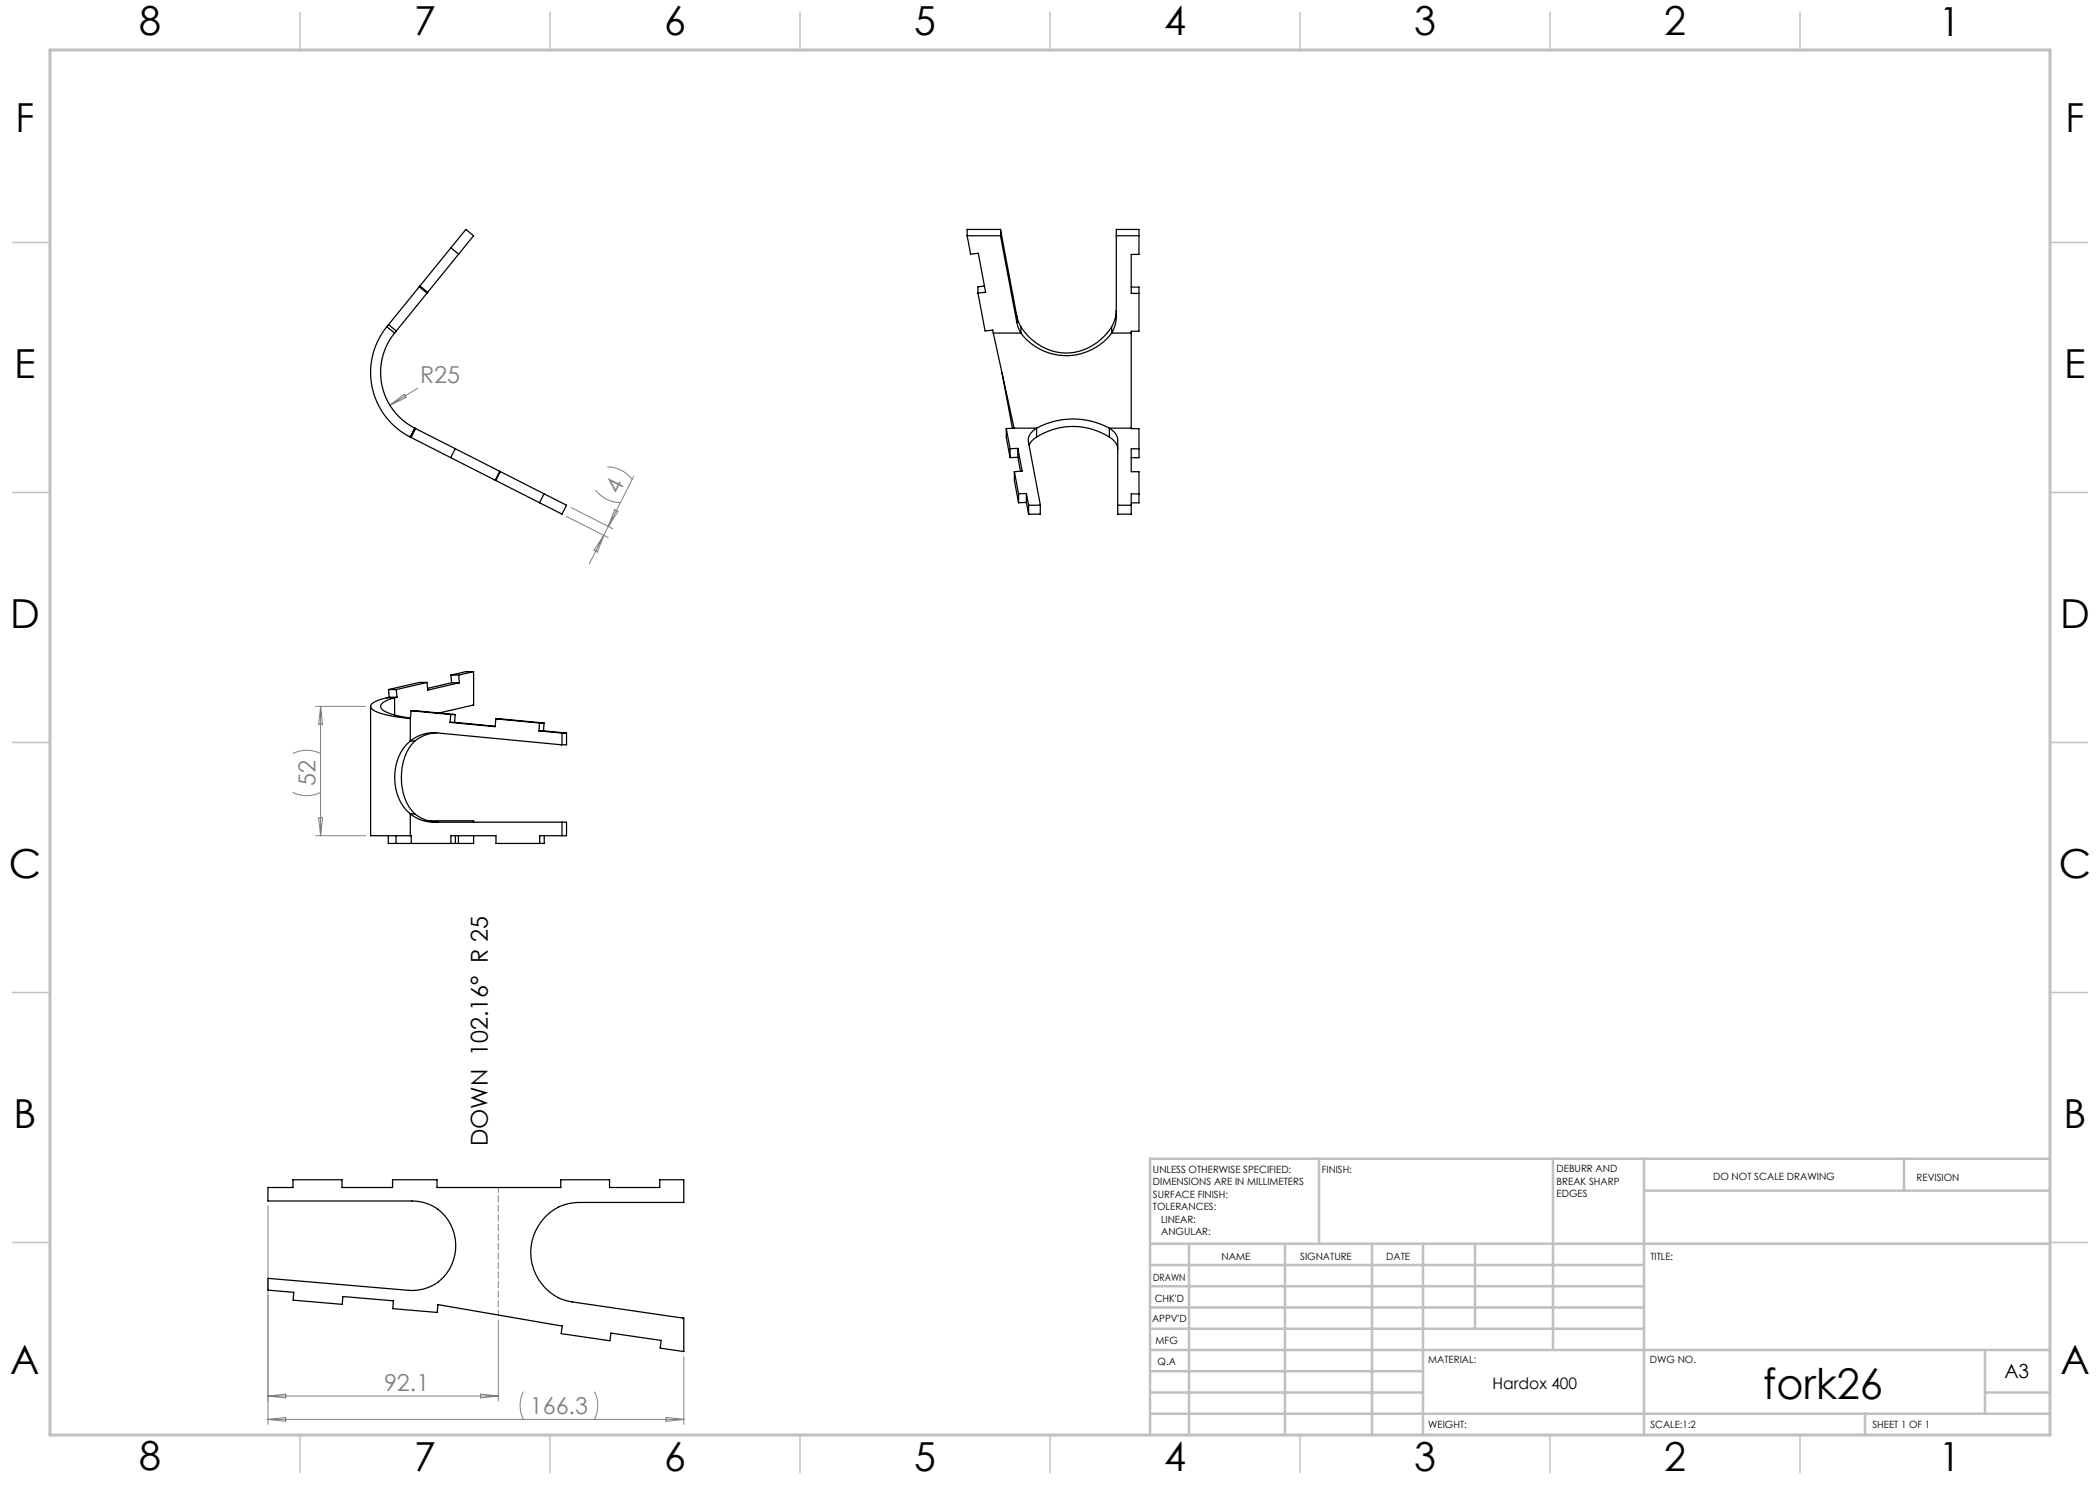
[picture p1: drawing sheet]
<svg xmlns="http://www.w3.org/2000/svg" width="420mm" height="297mm" viewBox="0 0 420 297" stroke-linecap="round" stroke-linejoin="round" font-family="sans-serif">
<g fill="none" stroke="#808080" stroke-width=".2">
<path d="M83.5 77.6l-5.5 3.5M88.6 74.5h.1M78 81.1l2.8-2.2 .4 .6zM119.1 98a6.2 6.2 0 0 0 5 2.5M121.5 93.4a6.2 6.2 0 0 1 4.9 2.5M126.7 95.3l-8.8 17.4M113.3 103.3l8.3 4.2M114.2 101.5l8.3 4.2M120.8 107.1l-1.3 3.3-.7-.3zM122.9 101.9l.7 .4-1.9 3zM58.6 158.5a6.2 6.2 0 0 0 5.5 0M58.6 150.7a6.2 6.2 0 0 1 5.5 0"/>
<path d="M63.1 141.3h10M64.1 141.3v25.8M64.1 141.3l.4 3.5h-.8zM63.1 167.1h10M63.7 163.6h.8l-.4 3.5zM53.6 241.2v43.7M53.6 279.2h46.1M53.6 279.2l3.5-.4v.8zM96.1 278.8l3.6 .4-3.6 .4zM99.7 264v16.2M104.7 278.3a6.2 6.2 0 0 0 0 5.6M118.9 278.3a6.2 6.2 0 0 1 0 5.6"/>
<path d="M136.8 271.3v13.6M53.6 283.9l3.5-.4v.8zM53.6 283.9h83.2M133.2 283.5l3.6 .4-3.6 .4z"/>
</g>
<path d="M99.7 237.5v25.5" fill="none" stroke="#808080" stroke-width=".2" stroke-dasharray="1.3 .6" stroke-dashoffset=".3"/>
<path d="M410 231.8v55.2h-187.2" fill="none" stroke="#c0c0c0" stroke-width=".2"/>
<g fill="none" stroke="#c0c0c0" stroke-width=".5">
<path d="M263.8 231.8v17M310.6 231.8v38.2M328.8 231.8v55.2M328.8 238.1h81.2M380.8 231.8v6.3M410 231.8h-180v55.2M230 248.8h180M230 257.3h98.8M230 253h98.8M237.8 248.8v38.2M257 248.8v38.2M274.4 248.8v38.2"/>
<path d="M284.6 248.8v38.2M295 248.8v17M230 265.8h98.8M230 261.5h98.8M230 278.5h54.6M230 274.3h54.6M230 270h180M397 278.5h13M397 270v12.8M230 282.8h180M373 282.8v4.2"/>
</g>
<g fill="none" stroke="#c0c0c0" stroke-width=".3">
<path d="M60 2.5v7.5M110 2.5v7.5M160 2.5v7.5M210 2.5v7.5M260 2.5v7.5M310 2.5v7.5M360 2.5v7.5M2.5 48.5h7.5M410 48.5h7.5M2.5 98.5h7.5M410 98.5h7.5M2.5 148.5h7.5"/>
<path d="M410 148.5h7.5M2.5 198.5h7.5M410 198.5h7.5M2.5 248.5h7.5M410 248.5h7.5M60 287v7.5M110 287v7.5M160 287v7.5M210 287v7.5M260 287v7.5M310 287v7.5M360 287v7.5"/>
</g>
<path d="M10 10h400v277h-400z" fill="none" stroke="#c0c0c0" stroke-width=".6"/>
<g fill="none" stroke="#000" stroke-width=".25">
<path d="M83.8 57.4l1.6 1.2M84 57.2l1.5 1.3M90.2 49.6l1.5 1.2M193.4 47.2h6.7M193.4 47.2v-1.3h6.7v1.4l3.3 17.2M193.4 47.2l.7 3.6 1.6-.1 1.4 7.8-1.5 .1M195.6 58.6l1.4 7.6 1.5-.2 .2 .6M196.9 57.2l-1.3 .2v1.2M200.1 46l3.3 17.2M223.3 47.2h4.5M226.2 57.4h1.6v8.8h-1.6v.4M227.8 58.7h-1.6v-7.8h1.6v-5h-4.5v17.4a6.3 6.3 0 0 1-1 3.3"/>
<path d="M77.4 65.3a14.5 14.5 0 0 0 4.7 22.1M77.4 65.3l15.8-19.4 1.5 1.3-15.8 19.4M77.4 65.3l1.5 1.3M77.7 64.9l1.6 1.3M78.9 66.6a12.5 12.5 0 0 0 4.1 19M198.7 66.6l4.1 19M198.7 66.6h5.5M200.4 74.5l2.1 11.2M203.4 64.5l.3 1.1 .5 1M203.4 63.2l.3 1.1 .5 1M203.4 63.2v1.3M204.2 66.6a11.3 11.3 0 0 0 18.1 0"/>
<path d="M204.2 65.3a10.5 10.5 0 0 0 18.1 0M204.2 65.3v1.3M222.3 66.6h3.9M222.3 65.3v1.3M223.3 62.1a6.3 6.3 0 0 1-1 3.2M226.2 66.6v19M82.1 87.4h.1M82.1 87.4l8 4.1M83 85.6l-.9 1.8M83 85.6v.1M83 85.7l-.9 1.7M83 85.7l8 4"/>
<path d="M83.1 85.7l-.9 1.8M91 89.7l-.9 1.8M91 89.7l22.3 11.3-.9 1.8-22.3-11.3M99.9 94.3l-.9 1.7M100.1 94.3l-.9 1.8M108.8 98.8l-.9 1.7M201.3 85.7l.7 4M201.3 85.7v1.8l.7 4M202 89.7v1.8M202.8 85.6h4.5M202.8 85.6v.1M202.8 85.7h-1.5"/>
<path d="M202.9 94.3l.8 4.5M202.9 94.3v1.8l.8 4.4M203.6 89.7l.8 4.6h-1.5M203.6 89.7h-1.6M203.6 91.5l.5 2.8M203.6 89.7v1.8M203.6 91.5h-1.6M203.7 98.8v1.7M205.3 98.7l.4 2.3M205.3 98.7l-1.6 .1M205.3 98.7v1.8M207.3 85.6a2.82 2.82 0 0 0-1.6 2.7l2.4 12.7v1.8h-2.4"/>
<path d="M207.3 87.4l-1 .8-.5 .8M207.3 85.6a15.3 15.3 0 0 1 14.6 0M207.3 87.4a13.5 13.5 0 0 1 14.6 0M207.3 85.6v1.8M221.9 85.6a2.99 2.99 0 0 1 1.6 2.4v14.8h2.7v-4h1.6M221.9 87.4a2.99 2.99 0 0 1 1.6 2.4M221.9 85.6h4.3M221.9 85.6v1.8M226.2 85.6l1.6 .1v5.8h-1.6M227.8 89.8h-1.6v4.5h1.6v6.3h-1.6M205.3 100.5l.4 2.3M205.3 100.5h-1.6"/>
<path d="M205.7 101h2.4M205.7 101v1.8M223.5 101h2.7M77.4 139.6a4.7 4.7 0 0 0-3.2 1.5 1.35 1.35 0 0 0 1.2 1.3l2.4 .7 4.3 .6M77.4 139.6h1.5M77.7 137.9h1.6M77.7 137.9l.1 1.5M77.8 139.4l-.4 .2M77.8 139.4h1.6M78.9 139.6a4.4 4.4 0 0 0-2.7 1.4 1.3 1.3 0 0 0 1.1 1.4l1.8 .6 3 .6M78.9 139.6v3.4M79.3 137.9l.1 1.5"/>
<path d="M79.4 139.4l-.5 .2M85.4 136.5l.1 1.5 6.4-1.4M85.4 136.5l-6.1 1.4M85.4 136.5h-1.6l-6.1 1.4M90.2 135h1.5M90.2 135l.1 1.6M90.3 136.6l-4.8 1.1M90.3 136.6h1.6M91.7 135l.2 1.6M94.7 134.3v6.7l-6.9 1.6M94.7 134.3l-3 .7M94.7 134.3h-1.5l-3 .7"/>
<path d="M74.1 141.3v25.8h8M82.1 148.2a10.2 10.2 0 0 0-1.9 12.3l1.1 1.6 .8 .7M82.1 143.7v4.5M82.1 148.2h.9M82.2 142.2l-.1 1.5M82.2 142.2l7.9 .7M82.2 142.2l8.8 .7M83 148.2a11 11 0 0 0-2.3 10.4 8.6 8.6 0 0 0 2.3 4.2M87.1 146.6a7.4 7.4 0 0 0-4.1 1.6M90 144.5h.9M90.1 142.9l-.1 1.6M90.1 142.9h.9"/>
<path d="M90.9 144.5l8.1 .8M91 142.9l-.1 1.6M99.2 143.8l-.2 1.5-9-.8M99.2 143.8l8.7 .8M99.2 143.8l9.6 .8M107.8 146.2l4.6 .4M107.8 146.2h.9M107.9 144.6l-.1 1.6M107.9 144.6h.9M108.7 146.2l4.6 .4M108.8 144.6l-.1 1.6M112.4 146.6v2.4"/>
<path d="M112.4 146.6h.9M113.3 146.6v2.4h-1.1l-24.8-2.4a7.3 7.3 0 0 0-5.3 1.6M77.7 167.1v1.6h17v-1.6M79.2 167.1v1.6M82.1 162.8a7.4 7.4 0 0 0 4.6 1.6h26.6v2.7h-5.4v1.6M82.1 162.8v4.3M82.1 167.1h.1v1.6M82.1 162.8h.9M83 162.8a7.4 7.4 0 0 0 4.6 1.6M85.6 164.2h9.1v.2M91.1 167.1v1.6M91.7 167.1v1.6"/>
<path d="M108.9 167.1v1.6h-9.7v-1.6h-9v1.6M112.4 164.4v2.7M53.6 237.5h5v-1.5h9.8v1.5h10.1v-1.5h8.9v1.5h24.8v-1.5h9.7v1.5h10.1v-1.5h4.8v4.5h-20.9a10 10 0 0 0-9.1 6.3 10 10 0 0 0 2.3 10.9 9.1 9.1 0 0 0 5.3 2.7l22.4 3.2v6.7l-4.8-.7 .2-1.5-10-1.5-.2 1.6-9.8-1.5 .3-1.5-24.9-4.3-.2 1.6-8.8-.8 .1-1.5-10.1-.9-.2 1.6-9.8-.9 .2-1.5-5.2-.5v-2.3l28.1 2.4a9 9 0 0 0 8.6-5 9 9 0 0 0-1.2-9.8 8.5 8.5 0 0 0-6.7-3.1h-28.8zM87.6 260.9h.1"/>
</g>
<text font-size="8.5" x="352.7" y="279.7">fork26</text>
<g font-size="8">
<text x="27.8" y="7">8</text>
<text x="82.8" y="7.1">7</text>
<text x="132.8" y="7.1">6</text>
<text x="182.8" y="7.1">5</text>
<text x="232.8" y="7.1">4</text>
<text x="282.8" y="7.1">3</text>
<text x="332.8" y="7.1">2</text>
<text x="387.8" y="7.1">1</text>
<text x="3.1" y="26.3">F</text>
<text x="413.1" y="26.3">F</text>
<text x="2.9" y="75.6">E</text>
<text x="412.9" y="75.6">E</text>
<text x="2" y="125.6">D</text>
<text x="412" y="125.6">D</text>
<text x="1.8" y="175.6">C</text>
<text x="411.8" y="175.6">C</text>
<text x="2.7" y="225.6">B</text>
<text x="412.7" y="225.6">B</text>
<text x="2.1" y="274.9">A</text>
<text x="412.1" y="274.8">A</text>
<text x="27.8" y="294">8</text>
<text x="82.8" y="294.1">7</text>
<text x="132.8" y="294.1">6</text>
<text x="182.8" y="294.1">5</text>
<text x="232.8" y="294.1">4</text>
<text x="282.8" y="294.1">3</text>
<text x="332.8" y="294.1">2</text>
<text x="387.8" y="294.1">1</text>
</g>
<g font-size="4.7" fill="#808080">
<text x="84" y="76.6">R25</text>
<text x="123.8" y="98.9" transform="rotate(-63 123.8 98.9)">4</text>
<text x="63.1" y="157.2" transform="rotate(-90 63.1 157.2)">52</text>
<text x="76.8" y="278.2">92.1</text>
<text x="106" y="282.9">166.3</text>
</g>
<text font-size="4.7" x="97.5" y="229.2" transform="rotate(-90 97.5 229.2)">DOWN 102.16° R 25</text>
<text font-size="3.9" x="400.9" y="275.5">A3</text>
<text font-size="3.2" x="298.5" y="277.9">Hardox 400</text>
<g font-size="2">
<text x="230.6" y="234.6">UNLESS OTHERWISE SPECIFIED:</text>
<text x="230.6" y="237.1">DIMENSIONS ARE IN MILLIMETERS</text>
<text x="230.6" y="239.6">SURFACE FINISH:</text>
<text x="264.4" y="234.6">FINISH:</text>
<text x="311.3" y="234.5">DEBURR AND</text>
<text x="311.3" y="237">BREAK SHARP</text>
<text x="311.3" y="239.5">EDGES</text>
<text x="342.6" y="236">DO NOT SCALE DRAWING</text>
<text x="383.3" y="236.2">REVISION</text>
<text x="230.6" y="242.1">TOLERANCES:</text>
<text x="232.2" y="244.6">LINEAR:</text>
<text x="232.2" y="247.1">ANGULAR:</text>
<text x="244.3" y="252">NAME</text>
<text x="260" y="251.9">SIGNATURE</text>
<text x="277.2" y="251.9">DATE</text>
<text x="330.1" y="251.9">TITLE:</text>
<text x="230.6" y="256.1">DRAWN</text>
<text x="230.9" y="260.3">CHK'D</text>
<text x="230.4" y="264.4">APPV'D</text>
<text x="231.1" y="268.8">MFG</text>
<text x="231.5" y="273">Q.A</text>
<text x="285.6" y="272.5">MATERIAL:</text>
<text x="330" y="272.5">DWG NO.</text>
<text x="285.6" y="285.5">WEIGHT:</text>
<text x="330.1" y="285.6">SCALE:1:2</text>
<text x="374.5" y="285.6">SHEET 1 OF 1</text>
</g>
</svg>
